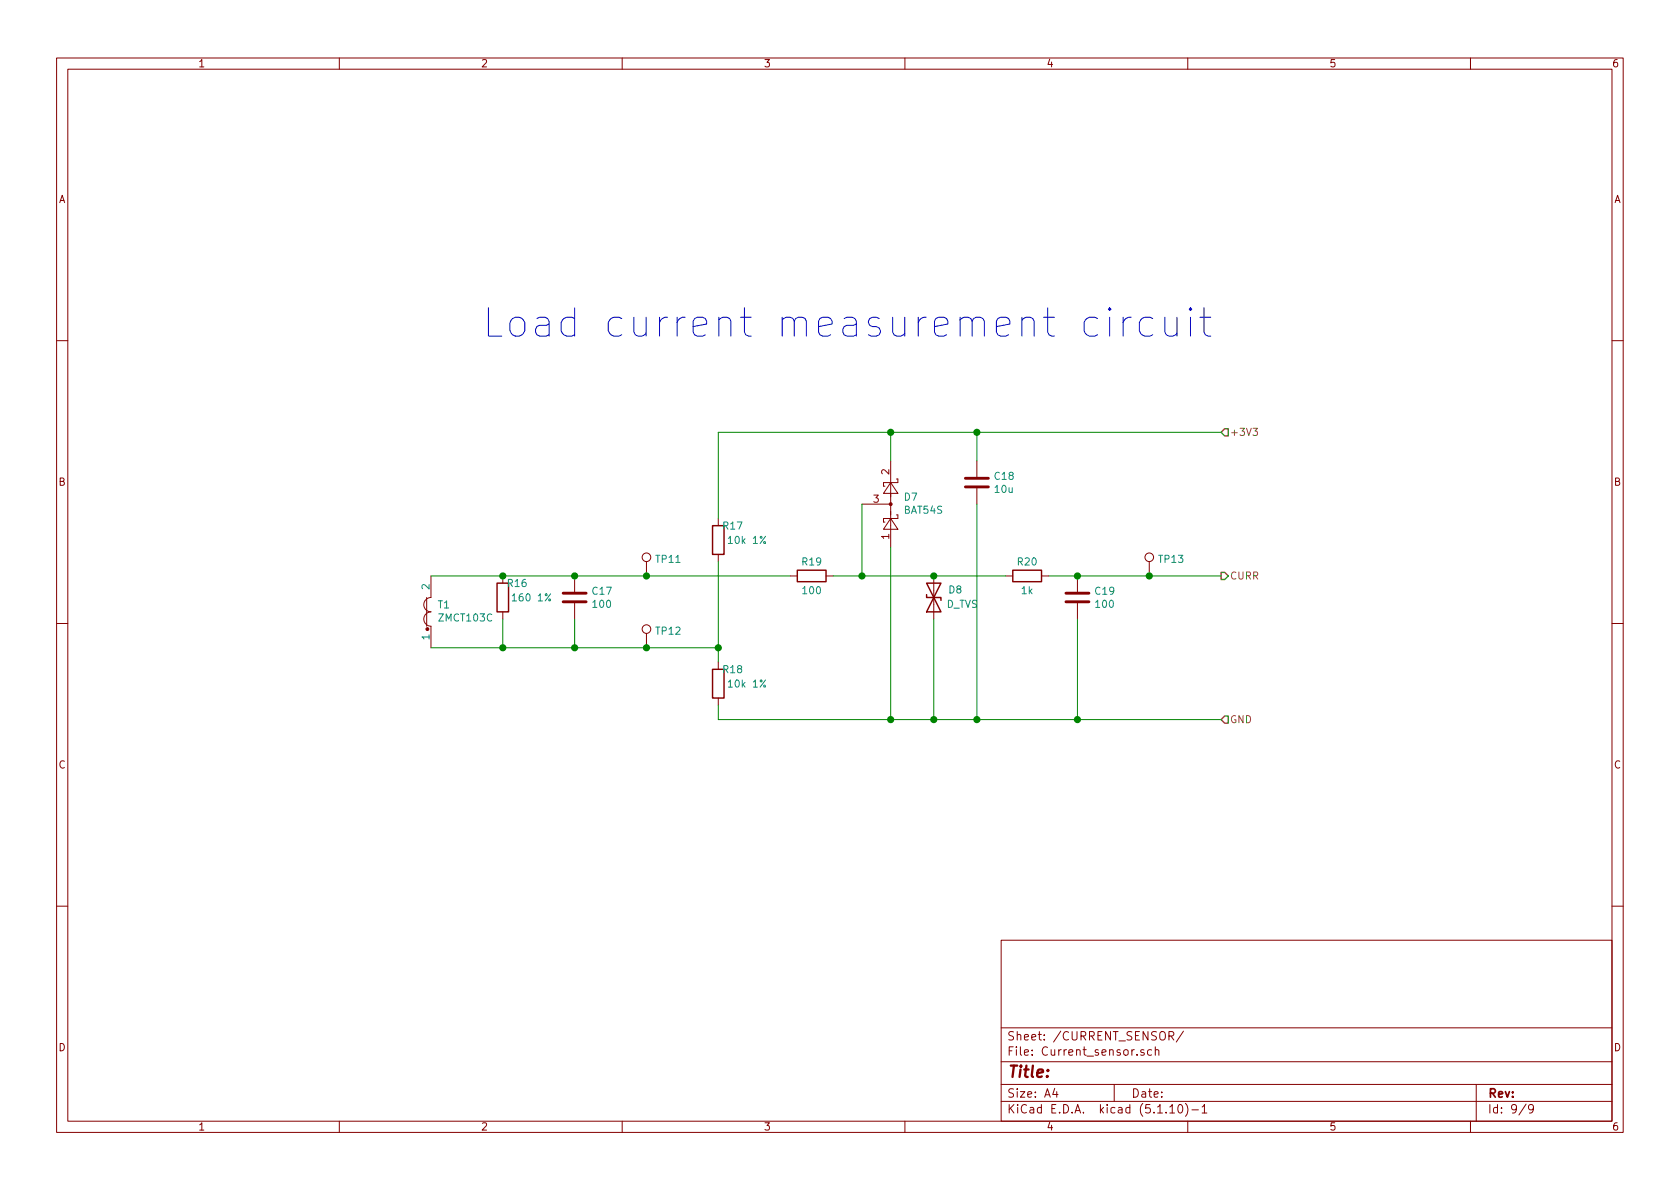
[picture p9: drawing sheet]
<svg xmlns="http://www.w3.org/2000/svg" width="297mm" height="210mm" viewBox="0 0 297 210" stroke-linecap="round" stroke-linejoin="round" font-family="sans-serif">
<g fill="none" stroke="#840000" stroke-width=".18">
<path d="M10 10.3h277v189.9h-277zM12 12.2h273v186.1h-273zM60 10.3v1.9M110 10.3v1.9M160 10.3v1.9M210 10.3v1.9M260 10.3v1.9M10 60.2h2M285 60.2h2M114.3 99.3v2.5M127 91.7v1.3M127 98v1.3"/>
<path d="M152.4 89.1h5.1M157.5 91.7l1.2 1.9h-2.5zM157.5 85.3l1.2 1.9h-2.5zM157.5 81.5v15.3M158.5 91.1h.2v.6h-2.5v.6h.3M158.5 84.7h.2v.6h-2.5v.7h.3M172.7 81.5v2.8M172.7 86.4v2.7M203.2 99.3v2.5M10 110.3h2M75.4 105.7v5M76.2 101.8v3.9a1.27 1.27 0 0 0-1.3 1.2 1.27 1.27 0 0 0 1.3 1.3 1.27 1.27 0 0 0-1.3 1.3 1.27 1.27 0 0 0 1.3 1.2v3.8"/>
<path d="M88.9 101.8v1.3M88.9 108.2v1.3M101.6 101.8v2.8M101.6 106.7v2.8M114.3 112v2.5M127 117.1v1.3M139.7 101.8h1.3M146 101.8h1.3M165.1 101.8v7.7M177.8 101.8h1.3M184.1 101.8h1.3M190.5 101.8v2.8"/>
<path d="M190.5 106.7v2.8M285 110.3h2M127 123.4v1.3M10 160.2h2M177 166.3h108v32h-108zM285 160.2h2M60 198.3v1.9M110 198.3v1.9M160 198.3v1.9M177 194.8h108M177 191.8h108M177 187.8h108"/>
<path d="M177 181.8h108M186.5 192.5l-.4 1h1M186.8 193v1M197 191.8v3M202.3 185.7a.37 .37 0 0 0-.6 .1l.1 .2 .5 .2v.1l-.2 .3-.4-.1M203.6 185.7l-.4-.1-.3 .3 .1 .6 .2 .1 .4-.1M204.3 185.7a.37 .37 0 0 1 .6 .1v.8M204.3 185.1v1.5M206.7 183.2l.7-.1 .1-.2v-.3l-.2-.2h-.6v1.5M206.8 195.8l.5-.5v1.5M206.8 196.8h.9M207 183.2l.5 .7"/>
<path d="M208.5 195.4l.1-.1a.8 .8 0 0 1 .5 .8 .8 .8 0 0 1-.5 .7 1 1 0 0 1-.1-1.4zM209.2 182.3l-1.2 2M209.6 195.1a1.71 1.71 0 0 1 0 2.3M210 198.3v1.9M210.7 196.3h1.2M212.5 195.8l.5-.5v1.5M212.5 196.8h.9M260 198.3v1.9M261 191.8v6.5M269.8 195.2l-1.2 2M271.1 196l-.3 .3-.4-.1-.1-.2v-.4l.1-.2 .4-.1 .2 .2a1.19 1.19 0 0 1-.2 1.2l-.4 .1"/>
<circle cx="114.3" cy="98.5" r=".76"/>
<circle cx="203.2" cy="98.5" r=".76"/>
<circle cx="114.3" cy="111.2" r=".76"/>
</g>
<path d="M126 93h2v5h-2zM87.9 103.1h2v5.1h-2zM126 118.4h2v5h-2zM141 100.8h5v2.1h-5zM163.8 105.2v.5h2.6v.5M163.8 103.1h2.6l-2.6 5.1h2.6zM179.1 100.8h5v2.1h-5z" fill="none" stroke="#840000" stroke-width=".25"/>
<path d="M170.7 86.1h4.1M170.7 84.6h4.1M99.6 106.4h4M99.6 104.9h4M188.5 106.4h4M188.5 104.9h4" fill="none" stroke="#840000" stroke-width=".51"/>
<g fill="#840000" stroke="#840000" stroke-width=".18">
<circle cx="157.5" cy="89.1" r=".25"/>
<circle cx="75.6" cy="111.2" r=".25"/>
</g>
<g fill="none" stroke="#008400" stroke-width=".18">
<path d="M157.5 76.4v5.1M172.7 76.4v5.1M215.9 76.4h-88.9v15.3M127 99.3v17.8M152.4 89.1v12.7M157.5 96.8v30.4M172.7 89.1v38.1M76.2 101.8h63.5M76.2 114.5h50.8M88.9 109.5v5M101.6 109.5v5M147.3 101.8h30.5"/>
<path d="M165.1 109.5v17.7M185.4 101.8h30.5M190.5 109.5v17.7M127 124.7v2.5h88.9"/>
</g>
<path d="M215.9 76.4l.6-.6h.7v1.3h-.7zM215.9 101.2h.6l.7 .6-.7 .7h-.6zM216.5 126.6h.7v1.3h-.7l-.6-.7z" fill="none" stroke="#848400" stroke-width=".25"/>
<path d="M221.5 75.7h.8l-.4 .5 .4 .1v.6l-.2 .1-.6-.1" fill="none" stroke="#848400" stroke-width=".18"/>
<path d="M86.4 54.4v5h2.3M90.6 56.3a1.39 1.39 0 0 1 2.2 .7v1.5a1.36 1.36 0 0 1-1.3 1 1.36 1.36 0 0 1-1.3-1v-1.5zM94.9 56.3l.5-.2h1l.4 .2 .3 .5v2.6M97.1 57.3l-.5 .2h-1.2a.98 .98 0 0 0-.7 1 .98 .98 0 0 0 .7 .9h1.2l.5-.2M101.6 56.3a1.61 1.61 0 0 0-2.2 .3l-.2 .4v1.5l.2 .4a1.61 1.61 0 0 0 2.2 .3M206 56.1v2.6l.2 .5a1.36 1.36 0 0 0 1.9-.3M208.1 56.1v3.3M210.5 54.4l-.2 .3 .2 .2 .2-.2-.2-.3v.5M210.5 56.1v3.3M212.2 56.1h1.9M212.9 54.4v4.3l.2 .5 .5 .2h.5" fill="none" stroke="#0000c2" stroke-width=".18"/>
<g fill="#008400" stroke="#008400" stroke-width=".25">
<circle cx="88.9" cy="114.5" r=".51"/>
<circle cx="127" cy="114.5" r=".51"/>
<circle cx="114.3" cy="114.5" r=".51"/>
<circle cx="165.1" cy="101.8" r=".51"/>
<circle cx="88.9" cy="101.8" r=".51"/>
<circle cx="190.5" cy="127.2" r=".51"/>
<circle cx="101.6" cy="114.5" r=".51"/>
<circle cx="152.4" cy="101.8" r=".51"/>
<circle cx="172.7" cy="127.2" r=".51"/>
<circle cx="165.1" cy="127.2" r=".51"/>
<circle cx="172.7" cy="76.4" r=".51"/>
<circle cx="157.5" cy="127.2" r=".51"/>
<circle cx="101.6" cy="101.8" r=".51"/>
<circle cx="157.5" cy="76.4" r=".51"/>
<circle cx="190.5" cy="101.8" r=".51"/>
<circle cx="203.2" cy="101.8" r=".51"/>
<circle cx="114.3" cy="101.8" r=".51"/>
</g>
<text font-size="7" fill="#0000c2" x="101.9" y="59.7">Load current measurement circuit</text>
<text font-size="2.8" fill="#840000" x="178" y="190.5">Title:</text>
<g font-size="2.1" fill="#840000">
<text x="178" y="184">Sheet: /CURRENT_SENSOR/</text>
<text x="178" y="186.7">File: Current_sensor.sch</text>
<text x="178" y="196.9">KiCad E.D.A. kicad (5.1.10)-1</text>
<text x="178" y="194.1">Size: A4</text>
<text x="200" y="194.1">Date:</text>
<text x="263" y="194.1">Rev:</text>
<text x="263" y="196.9">Id: 9/9</text>
</g>
<g font-size="1.8" fill="#840000">
<text x="35" y="11.9">1</text>
<text x="85" y="11.9">2</text>
<text x="135" y="11.9">3</text>
<text x="185" y="11.9">4</text>
<text x="235" y="11.9">5</text>
<text x="285" y="11.9">6</text>
<text x="10.4" y="35.9">A</text>
<text x="285.4" y="35.9">A</text>
<text x="157.2" y="83.9" transform="rotate(-90 157.2 83.9)">2</text>
<text x="10.4" y="85.9">B</text>
<text x="154.5" y="88.9">3</text>
<text x="285.4" y="85.9">B</text>
<text x="157.2" y="95.3" transform="rotate(-90 157.2 95.3)">1</text>
<text x="10.4" y="135.9">C</text>
<text x="285.4" y="135.9">C</text>
<text x="10.4" y="185.9">D</text>
<text x="285.4" y="185.9">D</text>
<text x="35" y="199.9">1</text>
<text x="85" y="199.9">2</text>
<text x="135" y="199.9">3</text>
<text x="185" y="199.9">4</text>
<text x="235" y="199.9">5</text>
<text x="285" y="199.9">6</text>
</g>
<g font-size="1.8" fill="#848400">
<text x="217.4" y="77.1">+3V3</text>
<text x="217.4" y="102.5">CURR</text>
<text x="217.4" y="127.9">GND</text>
</g>
<g font-size="1.8" fill="#008484">
<text x="159.9" y="88.5">D7</text>
<text x="175.9" y="84.9">C18</text>
<text x="176" y="87.2">10u</text>
<text x="127.9" y="93.6">R17</text>
<text x="159.9" y="90.9">BAT54S</text>
<text x="116.1" y="99.5">TP11</text>
<text x="129.1" y="96.2">10k 1%</text>
<text x="141.9" y="100">R19</text>
<text x="180" y="100">R20</text>
<text x="205" y="99.5">TP13</text>
<text x="75.9" y="104.2" transform="rotate(-90 75.9 104.2)">2</text>
<text x="77.5" y="107.6">T1</text>
<text x="89.8" y="103.8">R16</text>
<text x="91" y="106.3">160 1%</text>
<text x="104.8" y="105.2">C17</text>
<text x="104.9" y="107.5">100</text>
<text x="142" y="105.1">100</text>
<text x="167.3" y="107.5">D_TVS</text>
<text x="167.8" y="104.9">D8</text>
<text x="180.6" y="105.1">1k</text>
<text x="193.7" y="105.2">C19</text>
<text x="193.8" y="107.5">100</text>
<text x="75.9" y="113.1" transform="rotate(-90 75.9 113.1)">1</text>
<text x="77.7" y="109.9">ZMCT103C</text>
<text x="116.1" y="112.2">TP12</text>
<text x="127.9" y="119">R18</text>
<text x="129.1" y="121.6">10k 1%</text>
</g>
</svg>
